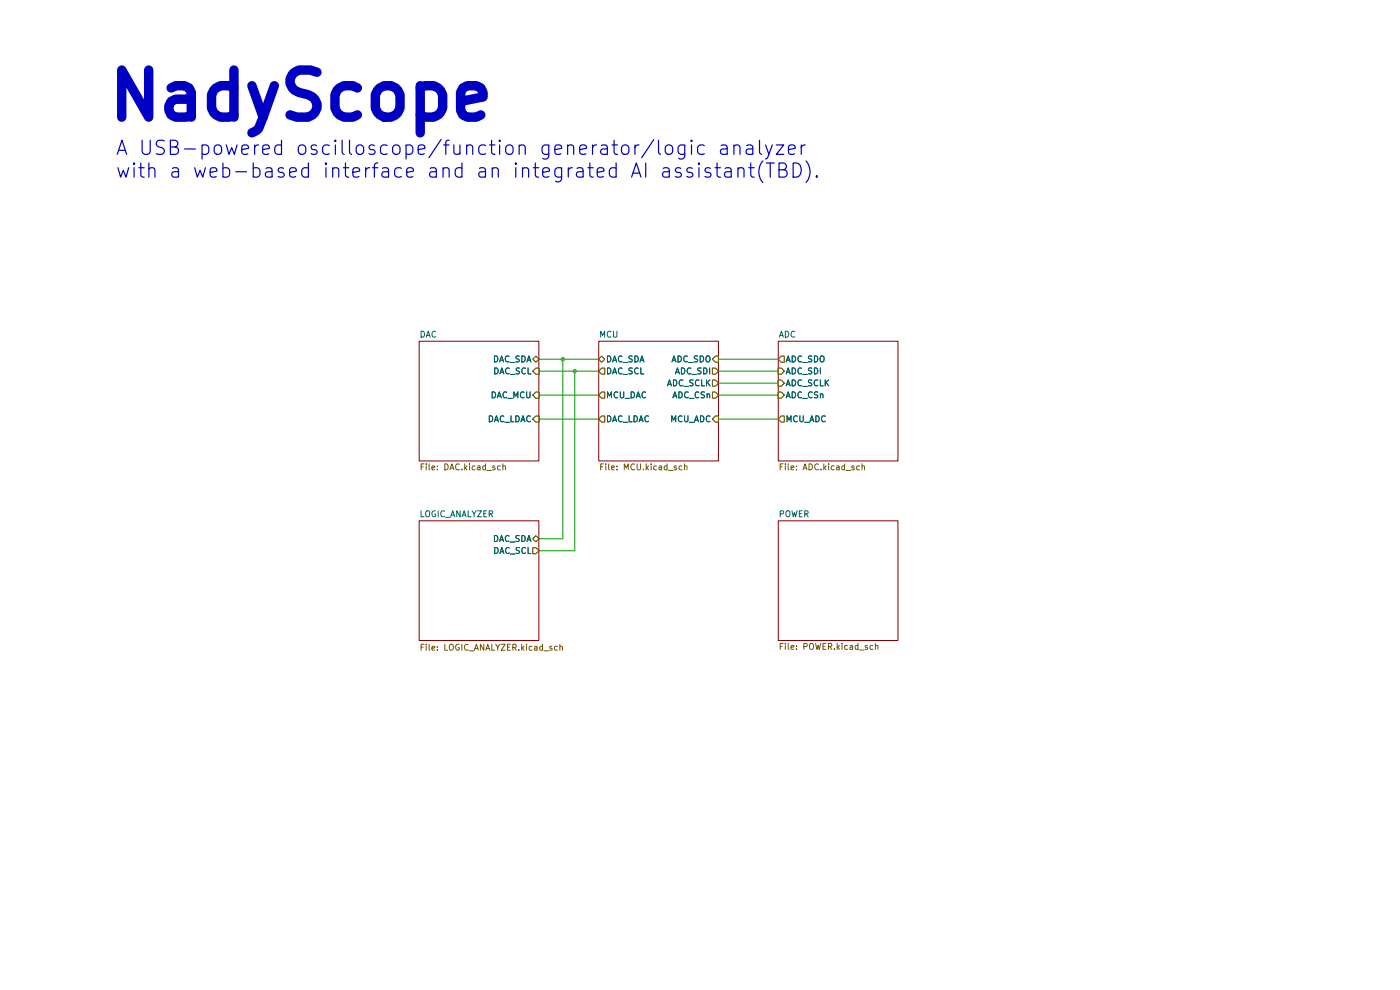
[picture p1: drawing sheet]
(kicad_sch
 (version 20250114)
 (generator "eeschema")
 (generator_version "9.0")
 (paper "A4")
 (title_block
  (company "Elnady Electronics"))
 (lib_symbols)
 (text "A USB-powered oscilloscope/function generator/logic analyzer\nwith a web-based interface and an integrated AI assistant(TBD).\n"
  (exclude_from_sim no)
  (at 24.384 34.036 0)
  (effects (font (size 3 3) (thickness 0.254)
    (bold yes)) (justify left)))
 (text "NadyScope"
  (exclude_from_sim no)
  (at 22.098 20.574 0)
  (effects (font (size 10 10) (thickness 2)
    (bold yes)) (justify left)))
 (junction
  (at 121.92 78.74)
  (diameter 0)
  (color 0 0 0 0))
 (junction
  (at 119.38 76.2)
  (diameter 0)
  (color 0 0 0 0))
 (wire
  (pts (xy 152.4 83.82) (xy 165.1 83.82))
  (stroke (width 0) (type default)))
 (wire
  (pts (xy 119.38 76.2) (xy 127 76.2))
  (stroke (width 0) (type default)))
 (wire
  (pts (xy 152.4 78.74) (xy 165.1 78.74))
  (stroke (width 0) (type default)))
 (wire
  (pts (xy 114.3 114.3) (xy 119.38 114.3))
  (stroke (width 0) (type default)))
 (wire
  (pts (xy 121.92 116.84) (xy 121.92 78.74))
  (stroke (width 0) (type default)))
 (wire
  (pts (xy 152.4 81.28) (xy 165.1 81.28))
  (stroke (width 0) (type default)))
 (wire
  (pts (xy 121.92 78.74) (xy 127 78.74))
  (stroke (width 0) (type default)))
 (wire
  (pts (xy 114.3 88.9) (xy 127 88.9))
  (stroke (width 0) (type default)))
 (wire
  (pts (xy 152.4 76.2) (xy 165.1 76.2))
  (stroke (width 0) (type default)))
 (wire
  (pts (xy 114.3 78.74) (xy 121.92 78.74))
  (stroke (width 0) (type default)))
 (wire
  (pts (xy 152.4 88.9) (xy 165.1 88.9))
  (stroke (width 0) (type default)))
 (wire
  (pts (xy 119.38 114.3) (xy 119.38 76.2))
  (stroke (width 0) (type default)))
 (wire
  (pts (xy 114.3 116.84) (xy 121.92 116.84))
  (stroke (width 0) (type default)))
 (wire
  (pts (xy 114.3 76.2) (xy 119.38 76.2))
  (stroke (width 0) (type default)))
 (wire
  (pts (xy 114.3 83.82) (xy 127 83.82))
  (stroke (width 0) (type default)))
 (sheet
  (at 88.9 72.39)
  (size 25.4 25.4)
  (exclude_from_sim no)
  (in_bom yes)
  (on_board yes)
  (dnp no)
  (fields_autoplaced yes)
  (stroke (width 0.1524) (type solid))
  (fill (color 0 0 0 0.0000))
  (property "Sheetname" "DAC" (at 88.9 71.6784 0) (effects (font (size 1.27 1.27)) (justify left bottom)))
  (property "Sheetfile" "DAC.kicad_sch" (at 88.9 98.3746 0) (effects (font (size 1.27 1.27)) (justify left top)))
  (pin "DAC_SDA" bidirectional (at 114.3 76.2 0) (effects (font (size 1.27 1.27)) (justify right)))
  (pin "DAC_SCL" input (at 114.3 78.74 0) (effects (font (size 1.27 1.27)) (justify right)))
  (pin "DAC_LDAC" input (at 114.3 88.9 0) (effects (font (size 1.27 1.27)) (justify right)))
  (pin "DAC_MCU" input (at 114.3 83.82 0) (effects (font (size 1.27 1.27)) (justify right))))
 (sheet
  (at 165.1 72.39)
  (size 25.4 25.4)
  (exclude_from_sim no)
  (in_bom yes)
  (on_board yes)
  (dnp no)
  (fields_autoplaced yes)
  (stroke (width 0.1524) (type solid))
  (fill (color 0 0 0 0.0000))
  (property "Sheetname" "ADC" (at 165.1 71.6784 0) (effects (font (size 1.27 1.27)) (justify left bottom)))
  (property "Sheetfile" "ADC.kicad_sch" (at 165.1 98.3746 0) (effects (font (size 1.27 1.27)) (justify left top)))
  (pin "ADC_CSn" input (at 165.1 83.82 180) (effects (font (size 1.27 1.27)) (justify left)))
  (pin "ADC_SCLK" input (at 165.1 81.28 180) (effects (font (size 1.27 1.27)) (justify left)))
  (pin "ADC_SDI" input (at 165.1 78.74 180) (effects (font (size 1.27 1.27)) (justify left)))
  (pin "ADC_SDO" output (at 165.1 76.2 180) (effects (font (size 1.27 1.27)) (justify left)))
  (pin "MCU_ADC" output (at 165.1 88.9 180) (effects (font (size 1.27 1.27)) (justify left))))
 (sheet
  (at 165.1 110.49)
  (size 25.4 25.4)
  (exclude_from_sim no)
  (in_bom yes)
  (on_board yes)
  (dnp no)
  (fields_autoplaced yes)
  (stroke (width 0.1524) (type solid))
  (fill (color 0 0 0 0.0000))
  (property "Sheetname" "POWER" (at 165.1 109.7784 0) (effects (font (size 1.27 1.27)) (justify left bottom)))
  (property "Sheetfile" "POWER.kicad_sch" (at 165.1 136.4746 0) (effects (font (size 1.27 1.27)) (justify left top))))
 (sheet
  (at 88.9 110.49)
  (size 25.4 25.4)
  (exclude_from_sim no)
  (in_bom yes)
  (on_board yes)
  (dnp no)
  (stroke (width 0.1524) (type solid))
  (fill (color 0 0 0 0.0000))
  (property "Sheetname" "LOGIC_ANALYZER" (at 88.9 109.7784 0) (effects (font (size 1.27 1.27)) (justify left bottom)))
  (property "Sheetfile" "LOGIC_ANALYZER.kicad_sch" (at 88.9 136.652 0) (effects (font (size 1.27 1.27)) (justify left top)))
  (pin "DAC_SCL" output (at 114.3 116.84 0) (effects (font (size 1.27 1.27)) (justify right)))
  (pin "DAC_SDA" bidirectional (at 114.3 114.3 0) (effects (font (size 1.27 1.27)) (justify right))))
 (sheet
  (at 127 72.39)
  (size 25.4 25.4)
  (exclude_from_sim no)
  (in_bom yes)
  (on_board yes)
  (dnp no)
  (fields_autoplaced yes)
  (stroke (width 0.1524) (type solid))
  (fill (color 0 0 0 0.0000))
  (property "Sheetname" "MCU" (at 127 71.6784 0) (effects (font (size 1.27 1.27)) (justify left bottom)))
  (property "Sheetfile" "MCU.kicad_sch" (at 127 98.3746 0) (effects (font (size 1.27 1.27)) (justify left top)))
  (pin "ADC_CSn" output (at 152.4 83.82 0) (effects (font (size 1.27 1.27)) (justify right)))
  (pin "DAC_SDA" bidirectional (at 127 76.2 180) (effects (font (size 1.27 1.27)) (justify left)))
  (pin "ADC_SCLK" output (at 152.4 81.28 0) (effects (font (size 1.27 1.27)) (justify right)))
  (pin "ADC_SDO" input (at 152.4 76.2 0) (effects (font (size 1.27 1.27)) (justify right)))
  (pin "DAC_LDAC" output (at 127 88.9 180) (effects (font (size 1.27 1.27)) (justify left)))
  (pin "ADC_SDI" output (at 152.4 78.74 0) (effects (font (size 1.27 1.27)) (justify right)))
  (pin "DAC_SCL" output (at 127 78.74 180) (effects (font (size 1.27 1.27)) (justify left)))
  (pin "MCU_DAC" output (at 127 83.82 180) (effects (font (size 1.27 1.27)) (justify left)))
  (pin "MCU_ADC" input (at 152.4 88.9 0) (effects (font (size 1.27 1.27)) (justify right))))
 (sheet_instances
  (path ""
   (page "1")))
 (embedded_fonts no))
